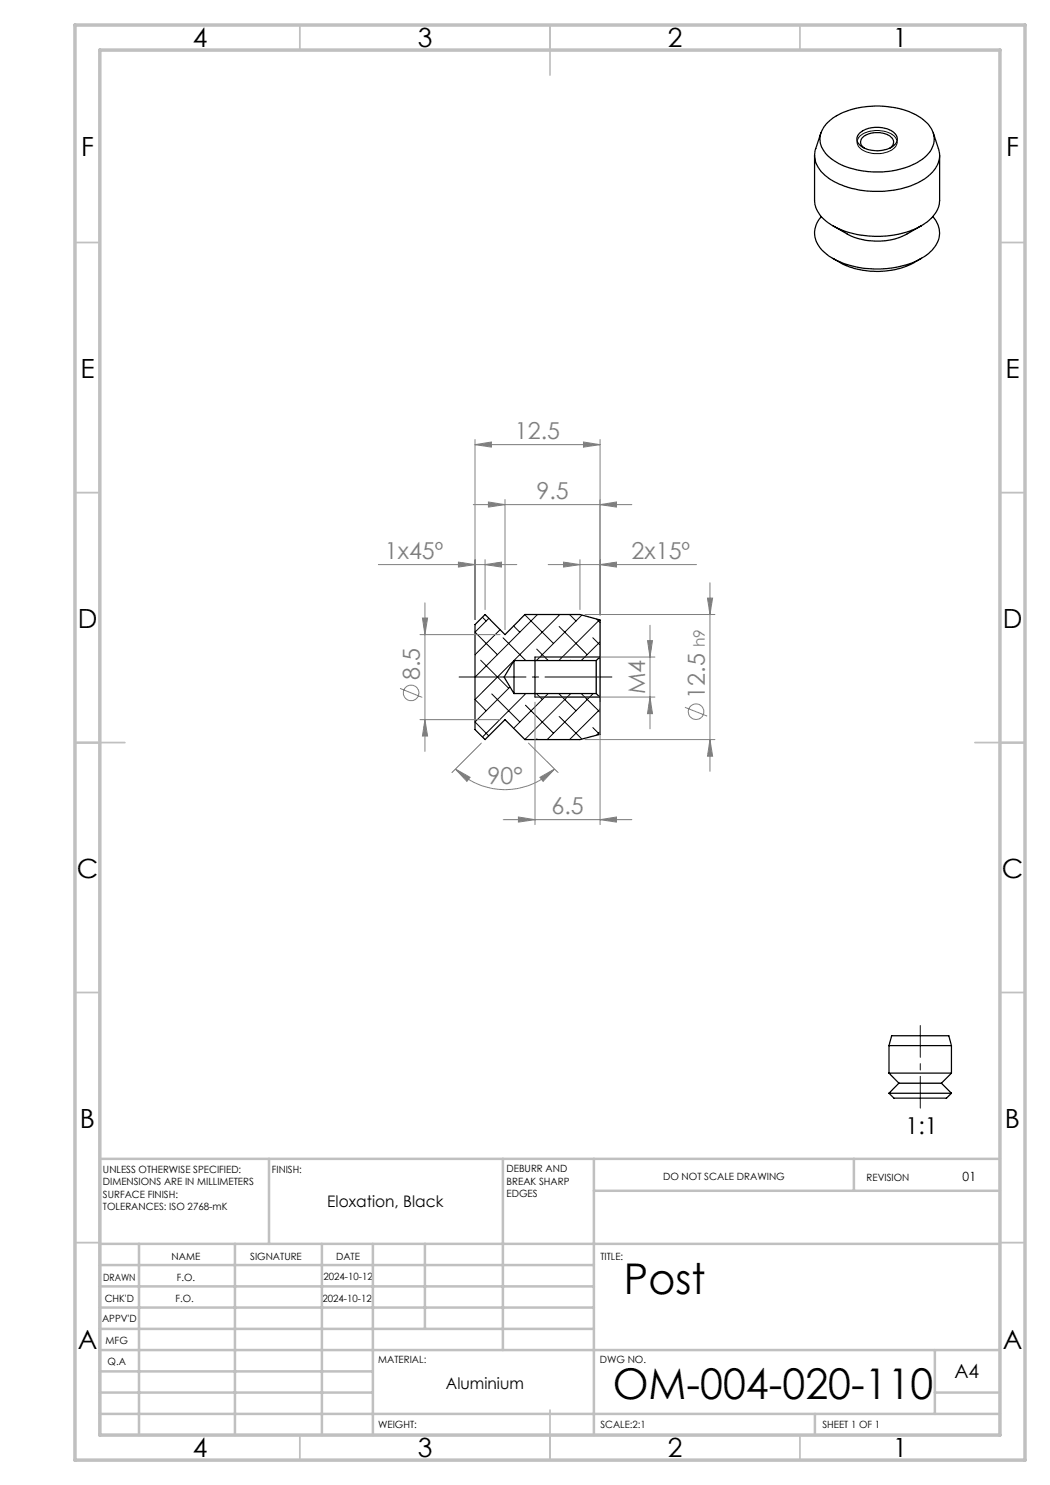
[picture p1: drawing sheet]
<svg xmlns="http://www.w3.org/2000/svg" width="210mm" height="297mm" viewBox="0 0 210 297" stroke-linecap="round" stroke-linejoin="round" font-family="sans-serif">
<g fill="none" stroke="#000" stroke-width=".2">
<path d="M171.9 27.3a5.7 5.7 0 0 1 7 0 1.66 1.66 0 0 1-.6 2.8 5.6 5.6 0 0 1-6.6-.9 1.48 1.48 0 0 1 .2-1.9zM96.1 132l5.6 5.7M96.5 123.4l.7 .8M97.8 123.7l-2.8 2.7 4.5 4.5M98.4 138.8l5.6 5.6M100 125.9l-5 5M100.6 127.6l4.6 4.5M102 137.4l-7 7 2.8 2.8M102.7 125.2l1.3 1.2M105.1 123.1l5.6 5.6M105.2 138.7l-8.7 8.7M107 139.4h12.9"/>
<path d="M107 131.4h12.9M107.3 138.7l1.2 1.2M107.4 129.8l2.2 2.3M107.5 122.9l-12.5 12.5M109.6 138.7l-6.9 7M111.8 138.7l3.4 3.5M111.8 125.3l5.6 5.6M112 122.9l-17 17 2.2 2.3M113.9 122.9l1.3 1.3M114.1 132l.1 .1M114.2 138.7l-9.2 9.2M116.3 138.8l3.7 3.6"/>
<path d="M116.4 123l-9.1 9.1M118.6 127.6l1.4 1.4M118.6 138.7l-9.2 9.2M119.3 123.8l.7 .7M119.9 124l-8.1 8.1M120 128.4l-3.8 3.7M105.1 141l5.6 5.6M107.4 147.8l.1 .1M111.8 143.3l4.6 4.5M118.6 145.5l1.3 1.4M120 141.8l-6.1 6.1M120 146.3l-.7 .7"/>
</g>
<g fill="none" stroke="#000" stroke-width=".25">
<path d="M162.9 31.1v9a6.3 6.3 0 0 0 3.8 5.1 19.6 19.6 0 0 0 17.6 0M164.2 26.6l-1 3.1a4.9 4.9 0 0 0 2.1 5.6 17.4 17.4 0 0 0 12.3 2.9 13.4 13.4 0 0 0 9.2-4.2 4.4 4.4 0 0 0 .9-4.3l-1-3.1M165.6 24.5a14.7 14.7 0 0 1 10.8-3.3 12.9 12.9 0 0 1 9.5 3.9 4.4 4.4 0 0 1-1.1 6.5 17 17 0 0 1-14.5 2.1 8.5 8.5 0 0 1-6.1-4.7 4.3 4.3 0 0 1 1.4-4.5zM171.9 26.6a5.8 5.8 0 0 1 7.1 .2 1.7 1.7 0 0 1-.8 2.7 6 6 0 0 1-6.3-.6 1.54 1.54 0 0 1 0-2.3zM172.9 29.6a1.44 1.44 0 0 1-.8-1.5 1.44 1.44 0 0 1 1.2-1.2 4.8 4.8 0 0 1 5.1 .7 1.35 1.35 0 0 1-.4 2M187.9 31.1v9a6.1 6.1 0 0 1-3.6 5.1M164.3 43.3a4.8 4.8 0 0 0 .8 7.4 18.2 18.2 0 0 0 14.6 2.7 15.3 15.3 0 0 0 4.6-1.7M166.6 45.2l2.8 1.6a13.2 13.2 0 0 0 12 0l2.9-1.6M166.6 51.7l1.4 .8a16.4 16.4 0 0 0 14.8 0M184.3 51.7l-1.5 .8M186.5 43.3a4.8 4.8 0 0 1-.7 7.3l-1.5 1.1M102.8 132.1v6.6"/>
<path d="M102.8 132.1l-2 3.3 2 3.3M102.8 132.1h16.4M102.8 138.7h16.4M107 131.4v8M119.2 132.1v6.6M119.2 138.7l.8 .8M120 131.4v8.1M120 131.4v-7.4l-4-1.1h-11l-4 4-4-4-2 2v21l2 2 4-4 4 4h11l4-1v-7.4M120 131.4l-.8 .7M177.8 218.6l1 1h10.5l1-1M177.8 218.6h12.5M177.8 209.1h12.5"/>
<path d="M177.8 209.1l.5-2h11.5l.5 2M177.8 214.6h12.5M177.8 209.1v5.5M177.8 214.6l2 2M179.8 216.6h8.5M179.8 216.6l-2 2M188.3 216.6l2 2M190.3 209.1v5.5M190.3 214.6l-2 2"/>
</g>
<g fill="none" stroke="#808080" stroke-width=".2">
<path d="M95 88.9l3.3-.5v1zM95 87.9v36M95 88.9h25M101 99.9v26M116.7 88.4l3.3 .5-3.3 .5zM120 87.9v35.1M75.7 112.9h27.7M91.7 112.4l3.3 .5-3.3 .5zM94.7 100.9h31.7M97 112.9l3.3-.5v1zM97 111.9v10M97.7 100.4l3.3 .5-3.3 .5z"/>
<path d="M109.6 112.9h29.7M112.7 112.4l3.3 .5-3.3 .5zM116 111.9v10M120 100.9l3.3-.5v1zM120 112.9l3.3-.5v1zM141.5 119.6h1l-.5 3.3zM142 116.6v37.7M80 137.7l4.5 1.8M84 126.9h16M84.5 123.6h1l-.5 3.3zM85 120.6v29.7M108 131.4h23"/>
<path d="M108 139.4h23M117 122.9h26M129.5 128.1h1l-.5 3.3zM130 139.4l.5 3.3h-1zM130 125.1v20.7M84 143.9h16M85 143.9l.5 3.3h-1zM91.1 153.8l2.9 1.7-.6 .8zM91.1 153.8a14 14 0 0 0 19.8 0M96.3 148.6l-5.9 5.9M105.7 148.6l5.9 5.9M107 140.4v24.5"/>
<path d="M108 155.5l2.9-1.7-2.3 2.5zM117 147.9h26M120 140.4v24.5M137 141.5l4.4 1.7M142 147.9l.5 3.3h-1zM100.6 163.9h25.8M103.7 163.4l3.3 .5-3.3 .5zM120 163.9l3.3-.5v1z"/>
<circle cx="82.2" cy="138.6" r="1.55"/>
<circle cx="139.2" cy="142.4" r="1.56"/>
</g>
<path d="M122.4 135.4h-30.6" fill="none" stroke="#000" stroke-width=".2" stroke-dasharray="15.2 1.3 1.3 1.3" stroke-dashoffset="1.9"/>
<path d="M184.1 221.6v-16.5" fill="none" stroke="#000" stroke-width=".2" stroke-dasharray="15.2 1.3 1.3 1.3" stroke-dashoffset="8.9"/>
<g fill="none" stroke="#c0c0c0" stroke-width=".35">
<path d="M60 5v5M110 5v10M160 5v5M15 48.5h5M200 48.5h5M15 98.5h5M200 98.5h5M15 148.5h10M195 148.5h10M15 198.5h5M200 198.5h5M15 248.5h5"/>
<path d="M200 248.5h5M60 287v5M110 282v10M160 287v5"/>
</g>
<g fill="none" stroke="#c0c0c0" stroke-width=".5">
<path d="M53.8 231.8v17M100.6 231.8v38.2M118.8 231.8v55.2M118.8 238.2h81.2M170.8 231.8v6.4M200 231.8h-180v55.2M20 248.8h180M20 257.3h98.8M20 253h98.8M27.8 248.8v38.2M47 248.8v38.2M64.4 248.8v38.2"/>
<path d="M74.6 248.8v38.2M85 248.8v17M20 265.8h98.8M20 261.5h98.8M20 278.5h54.6M20 274.3h54.6M20 270h180M187 278.5h13M187 270v12.8M20 282.8h180M163 282.8v4.2"/>
</g>
<path d="M15 5h190v287h-190zM20 10h180v277h-180z" fill="none" stroke="#c0c0c0" stroke-width=".7"/>
<g fill="#808080">
<path d="M95 88.9l3.3-.5v1zM116.7 88.4l3.3 .5-3.3 .5zM91.7 112.4l3.3 .5-3.3 .5zM97 112.9l3.3-.5v1z"/>
<path d="M91.1 153.8l2.9 1.7-.6 .8zM108 155.5l2.9-1.7-2.3 2.5z"/>
<path d="M120 163.9l3.3-.5v1zM103.7 163.4l3.3 .5-3.3 .5z"/>
<path d="M120 100.9l3.3-.5v1zM97.7 100.4l3.3 .5-3.3 .5zM120 112.9l3.3-.5v1zM112.7 112.4l3.3 .5-3.3 .5z"/>
<path d="M141.5 119.6h1l-.5 3.3zM142 147.9l.5 3.3h-1z"/>
<path d="M129.5 128.1h1l-.5 3.3zM130 139.4l.5 3.3h-1zM84.5 123.6h1l-.5 3.3zM85 143.9l.5 3.3h-1z"/>
</g>
<g font-size="8.5">
<text x="124.8" y="258.8">Post</text>
<text x="122.6" y="279.7">OM-004-020-110</text>
</g>
<g font-size="5.3">
<text x="38.5" y="9.5">4</text>
<text x="83.5" y="9.5">3</text>
<text x="133.6" y="9.5">2</text>
<text x="178.6" y="9.5">1</text>
<text x="16.2" y="31.3">F</text>
<text x="201.2" y="31.3">F</text>
<text x="16.1" y="75.5">E</text>
<text x="201.1" y="75.5">E</text>
<text x="15.5" y="125.5">D</text>
<text x="200.5" y="125.5">D</text>
<text x="15.4" y="175.5">C</text>
<text x="200.4" y="175.5">C</text>
<text x="16" y="225.5">B</text>
<text x="201" y="225.5">B</text>
<text x="15.5" y="269.8">A</text>
<text x="200.5" y="269.8">A</text>
<text x="38.5" y="291.5">4</text>
<text x="83.5" y="291.5">3</text>
<text x="133.6" y="291.5">2</text>
<text x="178.6" y="291.5">1</text>
</g>
<g font-size="4.7" fill="#808080">
<text x="103" y="87.9">12.5</text>
<text x="107.3" y="99.9">9.5</text>
<text x="77" y="111.9">1x45º</text>
<text x="126.3" y="111.9">2x15º</text>
<text x="83.9" y="136" transform="rotate(-90 83.9 136)">8.5</text>
<text x="129" y="138.8" transform="rotate(-90 129 138.8)">M4</text>
<text x="140.9" y="139.8" transform="rotate(-90 140.9 139.8)">12.5</text>
<text x="97.5" y="156.9">90°</text>
<text x="110.3" y="162.9">6.5</text>
</g>
<text font-size="4.7" x="181.1" y="226.8">1:1</text>
<text font-size="3.9" x="190.9" y="275.5">A4</text>
<g font-size="3.2">
<text x="65.5" y="241.4">Eloxation, Black</text>
<text x="89.2" y="277.9">Aluminium</text>
</g>
<text font-size="3.1" fill="#808080" x="141" y="129.4" transform="rotate(-90 141 129.4)">h9</text>
<text font-size="2.5" x="192.5" y="236.1">01</text>
<g font-size="2">
<text x="20.6" y="234.6">UNLESS OTHERWISE SPECIFIED:</text>
<text x="20.6" y="237.1">DIMENSIONS ARE IN MILLIMETERS</text>
<text x="20.6" y="239.6">SURFACE FINISH:</text>
<text x="54.4" y="234.6">FINISH:</text>
<text x="101.3" y="234.5">DEBURR AND</text>
<text x="101.3" y="237">BREAK SHARP</text>
<text x="101.3" y="239.5">EDGES</text>
<text x="132.6" y="236">DO NOT SCALE DRAWING</text>
<text x="173.3" y="236.2">REVISION</text>
<text x="20.6" y="242.1">TOLERANCES: ISO 2768-mK</text>
<text x="34.3" y="252">NAME</text>
<text x="50" y="251.9">SIGNATURE</text>
<text x="67.2" y="251.9">DATE</text>
<text x="120.1" y="251.9">TITLE:</text>
<text x="20.6" y="256.1">DRAWN</text>
<text x="35.3" y="256.1">F.O.</text>
<text x="64.7" y="255.9">2024-10-12</text>
<text x="20.9" y="260.3">CHK'D</text>
<text x="35.1" y="260.3">F.O.</text>
<text x="64.5" y="260.3">2024-10-12</text>
<text x="20.4" y="264.4">APPV'D</text>
<text x="21.1" y="268.8">MFG</text>
<text x="21.5" y="273">Q.A</text>
<text x="75.6" y="272.5">MATERIAL:</text>
<text x="120" y="272.5">DWG NO.</text>
<text x="75.6" y="285.5">WEIGHT:</text>
<text x="120.1" y="285.6">SCALE:2:1</text>
<text x="164.5" y="285.6">SHEET 1 OF 1</text>
</g>
</svg>
